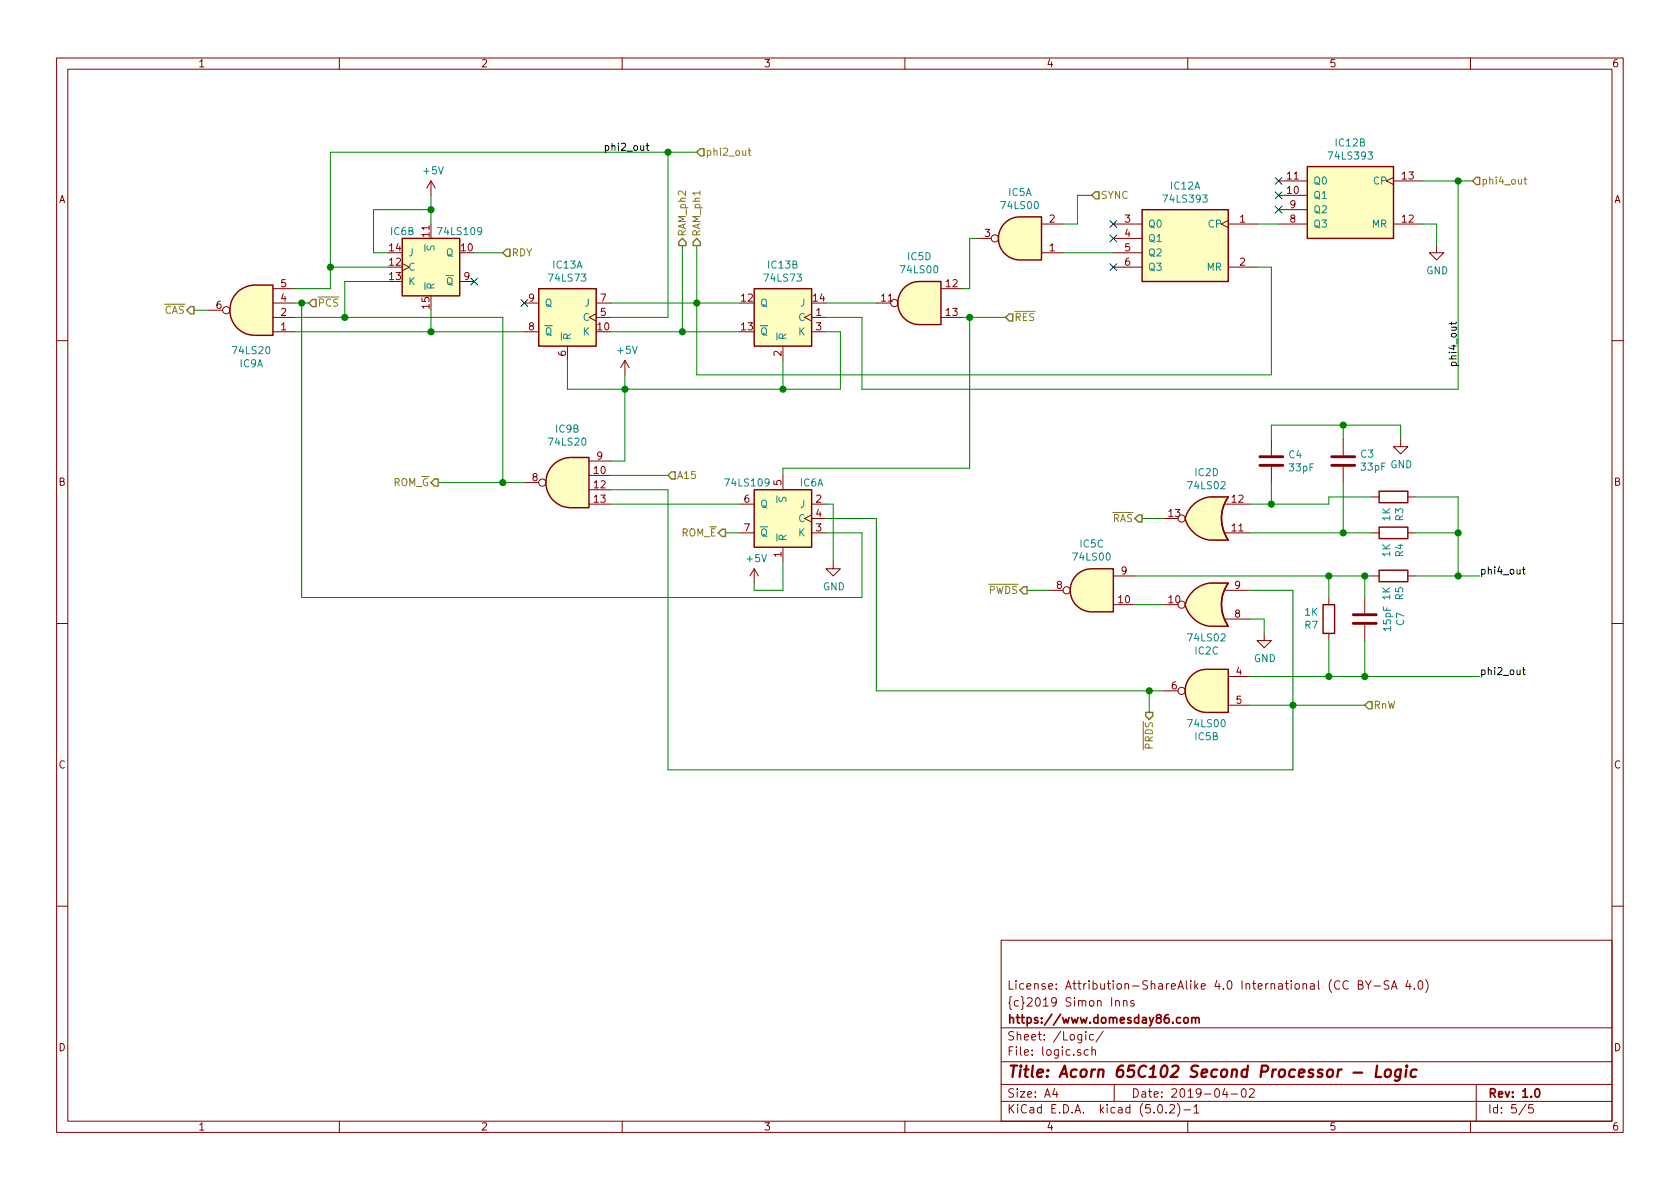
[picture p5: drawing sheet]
EESchema Schematic File Version 4
LIBS:Acorn 65C102 Second Processor-cache
EELAYER 26 0
EELAYER END
$Descr A4 11693 8268
encoding utf-8
Sheet 5 5
Title "Acorn 65C102 Second Processor - Logic"
Date "2019-04-02"
Rev "1.0"
Comp "https://www.domesday86.com"
Comment1 "{c}2019 Simon Inns"
Comment2 "License: Attribution-ShareAlike 4.0 International (CC BY-SA 4.0)"
Comment3 ""
Comment4 ""
$EndDescr
$Comp
L 74xx:74LS109 IC?
U 2 1
P 3000 1850
AR Path="/5CA1C99E/60EF17F8" Ref="IC?"  Part="2" 
AR Path="/60EF17F8" Ref="IC?"  Part="2" 
AR Path="/60EDAE70/60EF17F8" Ref="IC6"  Part="2" 
F 0 "IC6" H 2800 2100 50  0000 C CNN
F 1 "74LS109" H 3200 2100 50  0000 C CNN
F 2 "" H 3000 1850 50  0001 C CNN
F 3 "http://www.ti.com/lit/gpn/sn74LS109" H 3000 1850 50  0001 C CNN
	2    3000 1850
	1    0    0    -1  
$EndComp
$Comp
L 74xx:74LS20 IC?
U 1 1
P 1750 2150
AR Path="/5CA1C99E/60EF17FF" Ref="IC?"  Part="1" 
AR Path="/60EF17FF" Ref="IC?"  Part="1" 
AR Path="/60EDAE70/60EF17FF" Ref="IC9"  Part="1" 
F 0 "IC9" H 1750 2525 50  0000 C CNN
F 1 "74LS20" H 1750 2434 50  0000 C CNN
F 2 "" H 1750 2150 50  0001 C CNN
F 3 "http://www.ti.com/lit/gpn/sn74LS20" H 1750 2150 50  0001 C CNN
	1    1750 2150
	-1   0    0    1   
$EndComp
$Comp
L 74xx:74LS20 IC?
U 2 1
P 3950 3350
AR Path="/5CA1C99E/60EF1806" Ref="IC?"  Part="2" 
AR Path="/60EF1806" Ref="IC?"  Part="2" 
AR Path="/60EDAE70/60EF1806" Ref="IC9"  Part="2" 
F 0 "IC9" H 3950 3725 50  0000 C CNN
F 1 "74LS20" H 3950 3634 50  0000 C CNN
F 2 "" H 3950 3350 50  0001 C CNN
F 3 "http://www.ti.com/lit/gpn/sn74LS20" H 3950 3350 50  0001 C CNN
	2    3950 3350
	-1   0    0    -1  
$EndComp
Wire Wire Line
	2150 2100 2100 2100
$Comp
L 74xx:74LS00 IC?
U 1 1
P 7100 1650
AR Path="/5CA1C99E/60EF180E" Ref="IC?"  Part="1" 
AR Path="/60EF180E" Ref="IC?"  Part="1" 
AR Path="/60EDAE70/60EF180E" Ref="IC5"  Part="1" 
F 0 "IC5" H 7100 1333 50  0000 C CNN
F 1 "74LS00" H 7100 1424 50  0000 C CNN
F 2 "" H 7100 1650 50  0001 C CNN
F 3 "http://www.ti.com/lit/gpn/sn74ls00" H 7100 1650 50  0001 C CNN
	1    7100 1650
	-1   0    0    1   
$EndComp
$Comp
L 74xx:74LS00 IC?
U 4 1
P 6400 2100
AR Path="/5CA1C99E/60EF1815" Ref="IC?"  Part="4" 
AR Path="/60EF1815" Ref="IC?"  Part="4" 
AR Path="/60EDAE70/60EF1815" Ref="IC5"  Part="4" 
F 0 "IC5" H 6400 2425 50  0000 C CNN
F 1 "74LS00" H 6400 2334 50  0000 C CNN
F 2 "" H 6400 2100 50  0001 C CNN
F 3 "http://www.ti.com/lit/gpn/sn74ls00" H 6400 2100 50  0001 C CNN
	4    6400 2100
	-1   0    0    -1  
$EndComp
$Comp
L 74xx:74LS393 IC?
U 2 1
P 9400 1350
AR Path="/5CA1C99E/60EF181D" Ref="IC?"  Part="2" 
AR Path="/60EF181D" Ref="IC?"  Part="2" 
AR Path="/60EDAE70/60EF181D" Ref="IC12"  Part="2" 
F 0 "IC12" H 9400 1717 50  0000 C CNN
F 1 "74LS393" H 9400 1626 50  0000 C CNN
F 2 "" H 9400 1350 50  0001 C CNN
F 3 "74xx\\74LS393.pdf" H 9400 1350 50  0001 C CNN
	2    9400 1350
	-1   0    0    -1  
$EndComp
Wire Wire Line
	3500 1750 3300 1750
Wire Wire Line
	7500 1550 7400 1550
$Comp
L 74xx:74LS393 IC?
U 1 1
P 8250 1650
AR Path="/5CA1C99E/60EF1826" Ref="IC?"  Part="1" 
AR Path="/60EF1826" Ref="IC?"  Part="1" 
AR Path="/60EDAE70/60EF1826" Ref="IC12"  Part="1" 
F 0 "IC12" H 8250 2017 50  0000 C CNN
F 1 "74LS393" H 8250 1926 50  0000 C CNN
F 2 "" H 8250 1650 50  0001 C CNN
F 3 "74xx\\74LS393.pdf" H 8250 1650 50  0001 C CNN
	1    8250 1650
	-1   0    0    -1  
$EndComp
Wire Wire Line
	7400 1750 7750 1750
Wire Wire Line
	6700 2200 6750 2200
$Comp
L 74xx:74LS73 IC?
U 1 1
P 3950 2200
AR Path="/5CA1C99E/60EF1830" Ref="IC?"  Part="1" 
AR Path="/60EF1830" Ref="IC?"  Part="1" 
AR Path="/60EDAE70/60EF1830" Ref="IC13"  Part="1" 
F 0 "IC13" H 3950 2567 50  0000 C CNN
F 1 "74LS73" H 3950 2476 50  0000 C CNN
F 2 "" H 3950 2200 50  0001 C CNN
F 3 "http://www.ti.com/lit/gpn/sn74LS73" H 3950 2200 50  0001 C CNN
	1    3950 2200
	-1   0    0    -1  
$EndComp
$Comp
L 74xx:74LS73 IC?
U 2 1
P 5450 2200
AR Path="/5CA1C99E/60EF1837" Ref="IC?"  Part="2" 
AR Path="/60EF1837" Ref="IC?"  Part="2" 
AR Path="/60EDAE70/60EF1837" Ref="IC13"  Part="2" 
F 0 "IC13" H 5450 2567 50  0000 C CNN
F 1 "74LS73" H 5450 2476 50  0000 C CNN
F 2 "" H 5450 2200 50  0001 C CNN
F 3 "http://www.ti.com/lit/gpn/sn74LS73" H 5450 2200 50  0001 C CNN
	2    5450 2200
	-1   0    0    -1  
$EndComp
Wire Wire Line
	6100 2100 5750 2100
Wire Wire Line
	8900 1550 8750 1550
Wire Wire Line
	5150 2100 4850 2100
Wire Wire Line
	4850 2100 4850 2600
Wire Wire Line
	4850 2600 8850 2600
Wire Wire Line
	8850 2600 8850 1850
Wire Wire Line
	8850 1850 8750 1850
Wire Wire Line
	4250 2100 4850 2100
Connection ~ 4850 2100
NoConn ~ 7750 1550
NoConn ~ 7750 1850
NoConn ~ 7750 1650
NoConn ~ 8900 1250
NoConn ~ 8900 1350
NoConn ~ 8900 1450
$Comp
L power:GND #PWR?
U 1 1
P 10000 1700
AR Path="/5CA1C99E/60EF184D" Ref="#PWR?"  Part="1" 
AR Path="/60EF184D" Ref="#PWR?"  Part="1" 
AR Path="/60EDAE70/60EF184D" Ref="#PWR0127"  Part="1" 
F 0 "#PWR0127" H 10000 1450 50  0001 C CNN
F 1 "GND" H 10005 1527 50  0000 C CNN
F 2 "" H 10000 1700 50  0001 C CNN
F 3 "" H 10000 1700 50  0001 C CNN
	1    10000 1700
	1    0    0    -1  
$EndComp
Wire Wire Line
	9900 1550 10000 1550
Wire Wire Line
	10000 1550 10000 1700
Wire Wire Line
	9900 1250 10150 1250
Wire Wire Line
	10150 1250 10150 2700
Wire Wire Line
	10150 2700 6000 2700
Wire Wire Line
	6000 2700 6000 2200
Wire Wire Line
	6000 2200 5750 2200
Wire Wire Line
	3950 2500 3950 2700
Wire Wire Line
	5450 2700 5450 2500
Wire Wire Line
	5750 2300 5850 2300
Wire Wire Line
	5850 2300 5850 2700
Wire Wire Line
	5850 2700 5450 2700
Wire Wire Line
	5150 2300 4750 2300
Wire Wire Line
	3650 2300 3000 2300
Wire Wire Line
	2050 2300 3000 2300
Connection ~ 3000 2300
NoConn ~ 3650 2100
NoConn ~ 3300 1950
$Comp
L power:+5V #PWR?
U 1 1
P 3000 1350
AR Path="/5CA1C99E/60EF1866" Ref="#PWR?"  Part="1" 
AR Path="/60EF1866" Ref="#PWR?"  Part="1" 
AR Path="/60EDAE70/60EF1866" Ref="#PWR0128"  Part="1" 
F 0 "#PWR0128" H 3000 1200 50  0001 C CNN
F 1 "+5V" H 3015 1523 50  0000 C CNN
F 2 "" H 3000 1350 50  0001 C CNN
F 3 "" H 3000 1350 50  0001 C CNN
	1    3000 1350
	1    0    0    -1  
$EndComp
Wire Wire Line
	3000 1550 3000 1450
Wire Wire Line
	2050 2200 2400 2200
Wire Wire Line
	2700 1750 2600 1750
Wire Wire Line
	2600 1750 2600 1450
Wire Wire Line
	2600 1450 3000 1450
Connection ~ 3000 1450
Wire Wire Line
	3000 1450 3000 1350
Wire Wire Line
	1450 2150 1350 2150
Wire Wire Line
	4250 3200 4350 3200
Wire Wire Line
	4350 3200 4350 2700
$Comp
L power:+5V #PWR?
U 1 1
P 4350 2600
AR Path="/5CA1C99E/60EF1878" Ref="#PWR?"  Part="1" 
AR Path="/60EF1878" Ref="#PWR?"  Part="1" 
AR Path="/60EDAE70/60EF1878" Ref="#PWR0129"  Part="1" 
F 0 "#PWR0129" H 4350 2450 50  0001 C CNN
F 1 "+5V" H 4365 2773 50  0000 C CNN
F 2 "" H 4350 2600 50  0001 C CNN
F 3 "" H 4350 2600 50  0001 C CNN
	1    4350 2600
	1    0    0    -1  
$EndComp
Wire Wire Line
	4250 3300 4650 3300
Wire Wire Line
	4250 3400 4650 3400
Wire Wire Line
	4850 2100 4850 1700
Wire Wire Line
	4750 2300 4750 1700
Connection ~ 4750 2300
Wire Wire Line
	4250 2300 4750 2300
Wire Wire Line
	10150 1250 10250 1250
Connection ~ 10150 1250
Text Label 10150 2550 1    50   ~ 0
phi4_out
Wire Wire Line
	4250 2200 4650 2200
Wire Wire Line
	4650 2200 4650 1050
Wire Wire Line
	4650 1050 2300 1050
Wire Wire Line
	2300 1050 2300 1850
Wire Wire Line
	2300 1850 2700 1850
Wire Wire Line
	2050 2000 2300 2000
Wire Wire Line
	2300 2000 2300 1850
Connection ~ 2300 1850
Connection ~ 4650 1050
Wire Wire Line
	4650 1050 4850 1050
Text Label 4200 1050 0    50   ~ 0
phi2_out
$Comp
L 74xx:74LS109 IC?
U 1 1
P 5450 3600
AR Path="/5CA1C99E/60EF1897" Ref="IC?"  Part="1" 
AR Path="/60EF1897" Ref="IC?"  Part="1" 
AR Path="/60EDAE70/60EF1897" Ref="IC6"  Part="1" 
F 0 "IC6" H 5250 3850 50  0000 C CNN
F 1 "74LS109" H 5700 3850 50  0000 C CNN
F 2 "" H 5450 3600 50  0001 C CNN
F 3 "http://www.ti.com/lit/gpn/sn74LS109" H 5450 3600 50  0001 C CNN
	1    5450 3600
	-1   0    0    -1  
$EndComp
Wire Wire Line
	5750 3500 5800 3500
Wire Wire Line
	5800 3500 5800 3900
$Comp
L power:GND #PWR?
U 1 1
P 5800 3900
AR Path="/5CA1C99E/60EF18A0" Ref="#PWR?"  Part="1" 
AR Path="/60EF18A0" Ref="#PWR?"  Part="1" 
AR Path="/60EDAE70/60EF18A0" Ref="#PWR0130"  Part="1" 
F 0 "#PWR0130" H 5800 3650 50  0001 C CNN
F 1 "GND" H 5805 3727 50  0000 C CNN
F 2 "" H 5800 3900 50  0001 C CNN
F 3 "" H 5800 3900 50  0001 C CNN
	1    5800 3900
	1    0    0    -1  
$EndComp
$Comp
L power:+5V #PWR?
U 1 1
P 5250 4050
AR Path="/5CA1C99E/60EF18A6" Ref="#PWR?"  Part="1" 
AR Path="/60EF18A6" Ref="#PWR?"  Part="1" 
AR Path="/60EDAE70/60EF18A6" Ref="#PWR0131"  Part="1" 
F 0 "#PWR0131" H 5250 3900 50  0001 C CNN
F 1 "+5V" H 5265 4223 50  0000 C CNN
F 2 "" H 5250 4050 50  0001 C CNN
F 3 "" H 5250 4050 50  0001 C CNN
	1    5250 4050
	1    0    0    -1  
$EndComp
Wire Wire Line
	5450 3900 5450 4100
Wire Wire Line
	5450 4100 5250 4100
Wire Wire Line
	5250 4100 5250 4050
Wire Wire Line
	5450 3300 5450 3250
Wire Wire Line
	5150 3700 5050 3700
Wire Wire Line
	4250 3500 5150 3500
Wire Wire Line
	3050 3350 3500 3350
Wire Wire Line
	3500 3350 3500 2200
Connection ~ 3500 3350
Wire Wire Line
	3500 3350 3650 3350
Wire Wire Line
	6800 1650 6750 1650
Wire Wire Line
	6750 2000 6700 2000
Wire Wire Line
	6750 1650 6750 2000
Wire Wire Line
	3000 2150 3000 2300
Wire Wire Line
	3500 2200 2400 2200
Connection ~ 2400 2200
Wire Wire Line
	2400 1950 2700 1950
Wire Wire Line
	2400 1950 2400 2200
Wire Wire Line
	3950 2700 4350 2700
Connection ~ 4350 2700
Wire Wire Line
	4350 2700 4350 2600
Wire Wire Line
	5450 2700 4350 2700
Connection ~ 5450 2700
$Comp
L Device:R R?
U 1 1
P 9700 4000
AR Path="/5CA1C99E/60F02D92" Ref="R?"  Part="1" 
AR Path="/60F02D92" Ref="R?"  Part="1" 
AR Path="/60EDAE70/60F02D92" Ref="R5"  Part="1" 
F 0 "R5" H 9770 4046 50  0000 L CNN
F 1 "1K" H 9770 3955 50  0000 L CNN
F 2 "" V 9630 4000 50  0001 C CNN
F 3 "~" H 9700 4000 50  0001 C CNN
	1    9700 4000
	0    1    1    0   
$EndComp
$Comp
L 74xx:74LS00 IC?
U 2 1
P 8400 4800
AR Path="/5CA1C99E/60F02D99" Ref="IC?"  Part="2" 
AR Path="/60F02D99" Ref="IC?"  Part="2" 
AR Path="/60EDAE70/60F02D99" Ref="IC5"  Part="2" 
F 0 "IC5" H 8400 4483 50  0000 C CNN
F 1 "74LS00" H 8400 4574 50  0000 C CNN
F 2 "" H 8400 4800 50  0001 C CNN
F 3 "http://www.ti.com/lit/gpn/sn74ls00" H 8400 4800 50  0001 C CNN
	2    8400 4800
	-1   0    0    -1  
$EndComp
$Comp
L 74xx:74LS00 IC?
U 3 1
P 7600 4100
AR Path="/5CA1C99E/60F02DA0" Ref="IC?"  Part="3" 
AR Path="/60F02DA0" Ref="IC?"  Part="3" 
AR Path="/60EDAE70/60F02DA0" Ref="IC5"  Part="3" 
F 0 "IC5" H 7600 4425 50  0000 C CNN
F 1 "74LS00" H 7600 4334 50  0000 C CNN
F 2 "" H 7600 4100 50  0001 C CNN
F 3 "http://www.ti.com/lit/gpn/sn74ls00" H 7600 4100 50  0001 C CNN
	3    7600 4100
	-1   0    0    -1  
$EndComp
$Comp
L Device:R R?
U 1 1
P 9700 3450
AR Path="/5CA1C99E/60F02DA7" Ref="R?"  Part="1" 
AR Path="/60F02DA7" Ref="R?"  Part="1" 
AR Path="/60EDAE70/60F02DA7" Ref="R3"  Part="1" 
F 0 "R3" H 9770 3496 50  0000 L CNN
F 1 "1K" H 9770 3405 50  0000 L CNN
F 2 "" V 9630 3450 50  0001 C CNN
F 3 "~" H 9700 3450 50  0001 C CNN
	1    9700 3450
	0    1    1    0   
$EndComp
$Comp
L Device:R R?
U 1 1
P 9250 4300
AR Path="/5CA1C99E/60F02DAE" Ref="R?"  Part="1" 
AR Path="/60F02DAE" Ref="R?"  Part="1" 
AR Path="/60EDAE70/60F02DAE" Ref="R7"  Part="1" 
F 0 "R7" H 9320 4346 50  0000 L CNN
F 1 "1K" H 9320 4255 50  0000 L CNN
F 2 "" V 9180 4300 50  0001 C CNN
F 3 "~" H 9250 4300 50  0001 C CNN
	1    9250 4300
	-1   0    0    1   
$EndComp
$Comp
L Device:C C?
U 1 1
P 9500 4300
AR Path="/5CA1C99E/60F02DB5" Ref="C?"  Part="1" 
AR Path="/60F02DB5" Ref="C?"  Part="1" 
AR Path="/60EDAE70/60F02DB5" Ref="C7"  Part="1" 
F 0 "C7" V 9248 4300 50  0000 C CNN
F 1 "15pF" V 9339 4300 50  0000 C CNN
F 2 "" H 9538 4150 50  0001 C CNN
F 3 "~" H 9500 4300 50  0001 C CNN
	1    9500 4300
	-1   0    0    1   
$EndComp
$Comp
L Device:C C?
U 1 1
P 8850 3200
AR Path="/5CA1C99E/60F02DBC" Ref="C?"  Part="1" 
AR Path="/60F02DBC" Ref="C?"  Part="1" 
AR Path="/60EDAE70/60F02DBC" Ref="C4"  Part="1" 
F 0 "C4" H 8965 3246 50  0000 L CNN
F 1 "33pF" H 8965 3155 50  0000 L CNN
F 2 "" H 8888 3050 50  0001 C CNN
F 3 "~" H 8850 3200 50  0001 C CNN
	1    8850 3200
	1    0    0    -1  
$EndComp
$Comp
L 74xx:74LS02 IC?
U 3 1
P 8400 4200
AR Path="/5CA1C99E/60F02DC3" Ref="IC?"  Part="3" 
AR Path="/60F02DC3" Ref="IC?"  Part="3" 
AR Path="/60EDAE70/60F02DC3" Ref="IC2"  Part="3" 
F 0 "IC2" H 8400 4525 50  0000 C CNN
F 1 "74LS02" H 8400 4434 50  0000 C CNN
F 2 "" H 8400 4200 50  0001 C CNN
F 3 "http://www.ti.com/lit/gpn/sn74ls02" H 8400 4200 50  0001 C CNN
	3    8400 4200
	-1   0    0    1   
$EndComp
$Comp
L 74xx:74LS02 IC?
U 4 1
P 8400 3600
AR Path="/5CA1C99E/60F02DCA" Ref="IC?"  Part="4" 
AR Path="/60F02DCA" Ref="IC?"  Part="4" 
AR Path="/60EDAE70/60F02DCA" Ref="IC2"  Part="4" 
F 0 "IC2" H 8400 3283 50  0000 C CNN
F 1 "74LS02" H 8400 3374 50  0000 C CNN
F 2 "" H 8400 3600 50  0001 C CNN
F 3 "http://www.ti.com/lit/gpn/sn74ls02" H 8400 3600 50  0001 C CNN
	4    8400 3600
	-1   0    0    1   
$EndComp
$Comp
L Device:C C?
U 1 1
P 9350 3200
AR Path="/5CA1C99E/60F02DD1" Ref="C?"  Part="1" 
AR Path="/60F02DD1" Ref="C?"  Part="1" 
AR Path="/60EDAE70/60F02DD1" Ref="C3"  Part="1" 
F 0 "C3" H 9235 3154 50  0000 R CNN
F 1 "33pF" H 9235 3245 50  0000 R CNN
F 2 "" H 9388 3050 50  0001 C CNN
F 3 "~" H 9350 3200 50  0001 C CNN
	1    9350 3200
	-1   0    0    1   
$EndComp
$Comp
L power:GND #PWR?
U 1 1
P 9750 3050
AR Path="/5CA1C99E/60F02DD8" Ref="#PWR?"  Part="1" 
AR Path="/60F02DD8" Ref="#PWR?"  Part="1" 
AR Path="/60EDAE70/60F02DD8" Ref="#PWR0132"  Part="1" 
F 0 "#PWR0132" H 9750 2800 50  0001 C CNN
F 1 "GND" H 9755 2877 50  0000 C CNN
F 2 "" H 9750 3050 50  0001 C CNN
F 3 "" H 9750 3050 50  0001 C CNN
	1    9750 3050
	1    0    0    -1  
$EndComp
Text Label 10300 4000 0    50   ~ 0
phi4_out
Text Label 10300 4700 0    50   ~ 0
phi2_out
Wire Wire Line
	8850 3050 8850 2950
$Comp
L Device:R R?
U 1 1
P 9700 3700
AR Path="/5CA1C99E/60F02DE1" Ref="R?"  Part="1" 
AR Path="/60F02DE1" Ref="R?"  Part="1" 
AR Path="/60EDAE70/60F02DE1" Ref="R4"  Part="1" 
F 0 "R4" H 9770 3746 50  0000 L CNN
F 1 "1K" H 9770 3655 50  0000 L CNN
F 2 "" V 9630 3700 50  0001 C CNN
F 3 "~" H 9700 3700 50  0001 C CNN
	1    9700 3700
	0    1    1    0   
$EndComp
$Comp
L power:GND #PWR?
U 1 1
P 8800 4400
AR Path="/5CA1C99E/60F02DE8" Ref="#PWR?"  Part="1" 
AR Path="/60F02DE8" Ref="#PWR?"  Part="1" 
AR Path="/60EDAE70/60F02DE8" Ref="#PWR0133"  Part="1" 
F 0 "#PWR0133" H 8800 4150 50  0001 C CNN
F 1 "GND" H 8805 4227 50  0000 C CNN
F 2 "" H 8800 4400 50  0001 C CNN
F 3 "" H 8800 4400 50  0001 C CNN
	1    8800 4400
	1    0    0    -1  
$EndComp
Wire Wire Line
	8700 4300 8800 4300
Wire Wire Line
	8800 4300 8800 4400
Wire Wire Line
	9850 4000 10150 4000
Wire Wire Line
	9850 3450 10150 3450
Wire Wire Line
	10150 3450 10150 3700
Connection ~ 10150 4000
Wire Wire Line
	10150 4000 10300 4000
Wire Wire Line
	9850 3700 10150 3700
Connection ~ 10150 3700
Wire Wire Line
	10150 3700 10150 4000
Wire Wire Line
	7900 4000 9250 4000
Connection ~ 9250 4000
Wire Wire Line
	9250 4000 9500 4000
Wire Wire Line
	9500 4450 9500 4700
Wire Wire Line
	9500 4700 9250 4700
Wire Wire Line
	9250 4700 9250 4450
Connection ~ 9250 4700
Wire Wire Line
	9500 4700 10300 4700
Connection ~ 9500 4700
Wire Wire Line
	9550 3450 9250 3450
Wire Wire Line
	8700 3500 8850 3500
Wire Wire Line
	9250 3500 9250 3450
Wire Wire Line
	8100 4800 8000 4800
Wire Wire Line
	7300 4100 7150 4100
Wire Wire Line
	8100 3600 7950 3600
Wire Wire Line
	8700 4900 9000 4900
Wire Wire Line
	8700 4100 9000 4100
Wire Wire Line
	8100 4200 7900 4200
Wire Wire Line
	8700 4700 9250 4700
Wire Wire Line
	8700 3700 9350 3700
Wire Wire Line
	9250 4000 9250 4150
Wire Wire Line
	9500 4000 9500 4150
Connection ~ 9500 4000
Wire Wire Line
	9500 4000 9550 4000
Wire Wire Line
	8850 3350 8850 3500
Connection ~ 8850 3500
Wire Wire Line
	8850 3500 9250 3500
Wire Wire Line
	9350 3350 9350 3700
Connection ~ 9350 3700
Wire Wire Line
	9350 3700 9550 3700
Wire Wire Line
	9350 3050 9350 2950
Wire Wire Line
	9350 2950 9750 2950
Wire Wire Line
	9750 2950 9750 3050
Wire Wire Line
	9000 4100 9000 4900
Connection ~ 9000 4900
Wire Wire Line
	9000 4900 9500 4900
Wire Wire Line
	8850 2950 9350 2950
Connection ~ 9350 2950
Text HLabel 1350 2150 0    50   Output ~ 0
~CAS
Text HLabel 2150 2100 2    50   Input ~ 0
~PCS
Text HLabel 3050 3350 0    50   Output ~ 0
ROM_~G
Text HLabel 5050 3700 0    50   Output ~ 0
ROM_~E
Wire Wire Line
	2100 2100 2100 4150
Wire Wire Line
	2100 4150 6000 4150
Wire Wire Line
	6000 4150 6000 3700
Wire Wire Line
	5750 3700 6000 3700
Connection ~ 2100 2100
Wire Wire Line
	2100 2100 2050 2100
Text HLabel 3500 1750 2    50   Input ~ 0
RDY
Text HLabel 4850 1050 2    50   Input ~ 0
phi2_out
Text HLabel 10250 1250 2    50   Input ~ 0
phi4_out
Text HLabel 7600 1350 2    50   Input ~ 0
SYNC
Wire Wire Line
	7500 1550 7500 1350
Wire Wire Line
	7500 1350 7600 1350
Text HLabel 7000 2200 2    50   Input ~ 0
~RES
Wire Wire Line
	6750 3250 6750 2200
Wire Wire Line
	5450 3250 6750 3250
Connection ~ 6750 2200
Wire Wire Line
	6750 2200 7000 2200
Text HLabel 8000 4950 3    50   Output ~ 0
~PRDS
Wire Wire Line
	8000 4950 8000 4800
Connection ~ 8000 4800
Wire Wire Line
	6100 4800 6100 3600
Wire Wire Line
	5750 3600 6100 3600
Wire Wire Line
	6100 4800 8000 4800
Text HLabel 7150 4100 0    50   Output ~ 0
~PWDS
Text HLabel 7950 3600 0    50   Output ~ 0
~RAS
Wire Wire Line
	4650 3400 4650 5350
Wire Wire Line
	4650 5350 9000 5350
Wire Wire Line
	9000 5350 9000 4900
Text HLabel 9500 4900 2    50   Input ~ 0
RnW
Text HLabel 4650 3300 2    50   Input ~ 0
A15
Text HLabel 4750 1700 1    50   Output ~ 0
RAM_ph2
Text HLabel 4850 1700 1    50   Output ~ 0
RAM_ph1
$EndSCHEMATC
